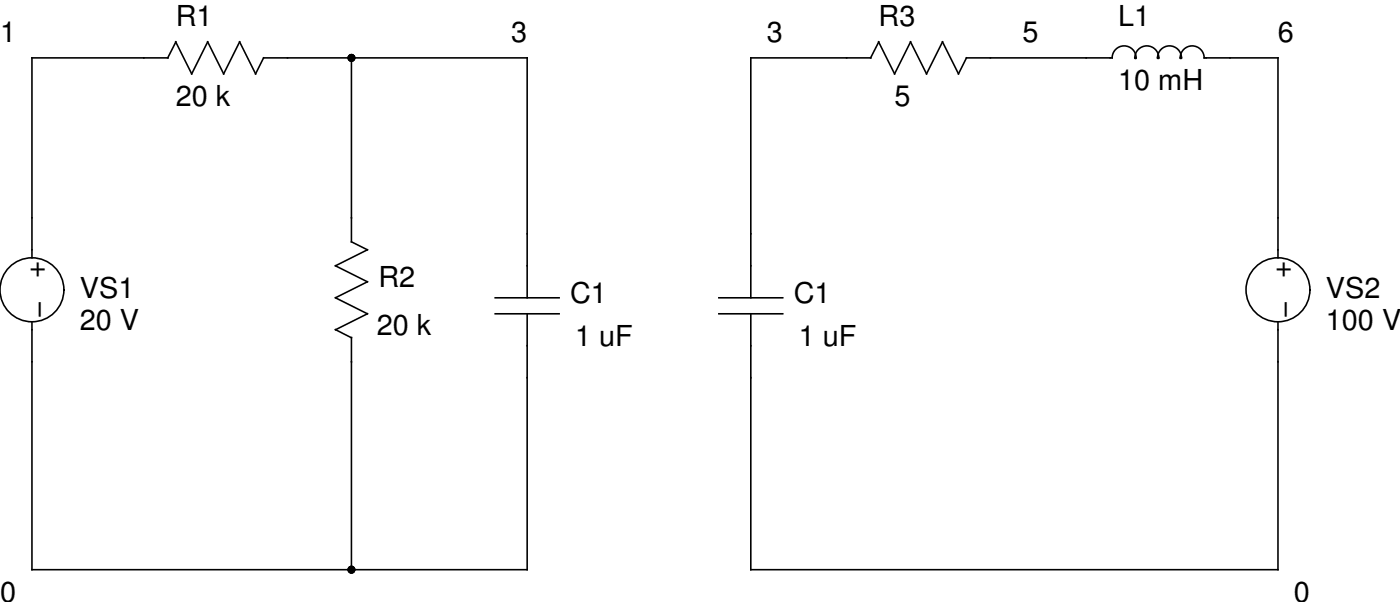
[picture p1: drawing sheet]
<svg xmlns="http://www.w3.org/2000/svg" width="223mm" height="96mm" viewBox="0 0 223 96" stroke-linecap="round" stroke-linejoin="round" font-family="sans-serif">
<g fill="none" stroke="#000" stroke-width=".25">
<path d="M26.7 9.2h-21.6v31.7M27.9 6.7l2.6 5 2.5-5 2.6 5 2.5-5 2.5 5 1.3-2.5h41.9v38.1M28 6.7l-1.3 2.5M55.9 9.2v29.2l2.5 1.3-5.1 2.5 5.1 2.6-5.1 2.5 5.1 2.5-5.1 2.6M138.5 9.2h-19.1v38.1M139.7 6.7l2.5 5 2.6-5 2.5 5 2.6-5 2.5 5 1.3-2.5h23.1a1.89 1.89 0 0 1 2-1.9 1.89 1.89 0 0 1 1.8 2h-.1a1.88 1.88 0 0 1 1.8-2 1.88 1.88 0 0 1 1.9 2h-.1a1.88 1.88 0 0 1 1.9-2 1.88 1.88 0 0 1 1.8 2h-.1a1.89 1.89 0 0 1 1.8-2 1.89 1.89 0 0 1 2 1.9h11.7v31.7M139.7 6.7l-1.3 2.5M53.3 52.3l2.6 1.3M55.9 53.6v36.9M78.7 49.8h10.2M78.7 47.3h10.2M83.8 49.8v40.7h-78.7v-39.4"/>
<path d="M114.3 49.8h10.2M114.3 47.3h10.2M119.4 49.8v40.7h83.8v-39.4"/>
<circle cx="5.1" cy="46" r="5.1"/>
<circle cx="203.2" cy="46" r="5.1"/>
</g>
<g fill="#000">
<circle cx="55.9" cy="9.2" r=".63"/>
<circle cx="55.9" cy="90.5" r=".63"/>
</g>
<g font-size="4.6">
<text x="27.9" y="4.1">R1</text>
<text x="139.7" y="4.1">R3</text>
<text x="177.8" y="4.1">L1</text>
<text x="0" y="6.7">1</text>
<text x="81.3" y="6.7">3</text>
<text x="121.9" y="6.7">3</text>
<text x="162.6" y="6.7">5</text>
<text x="203.2" y="6.7">6</text>
<text x="27.9" y="16.8">20 k</text>
<text x="142.2" y="16.8">5</text>
<text x="177.8" y="14.3">10 mH</text>
<text x="4.9" y="41.5" transform="rotate(90 4.9 41.5)">+</text>
<text x="203.1" y="41.5" transform="rotate(90 203.1 41.5)">+</text>
<text x="5.3" y="47.9" transform="rotate(90 5.3 47.9)">−</text>
<text x="12.7" y="47.3">VS1</text>
<text x="60.2" y="45.6">R2</text>
<text x="203.4" y="47.9" transform="rotate(90 203.4 47.9)">−</text>
<text x="210.8" y="47.3">VS2</text>
<text x="12.7" y="52.4">20 V</text>
<text x="59.9" y="53.2">20 k</text>
<text x="90.7" y="48.1">C1</text>
<text x="126.2" y="48.1">C1</text>
<text x="210.8" y="52.4">100 V</text>
<text x="91.4" y="54.9">1 uF</text>
<text x="127" y="54.9">1 uF</text>
<text x="0" y="95.6">0</text>
<text x="205.7" y="95.6">0</text>
</g>
</svg>
